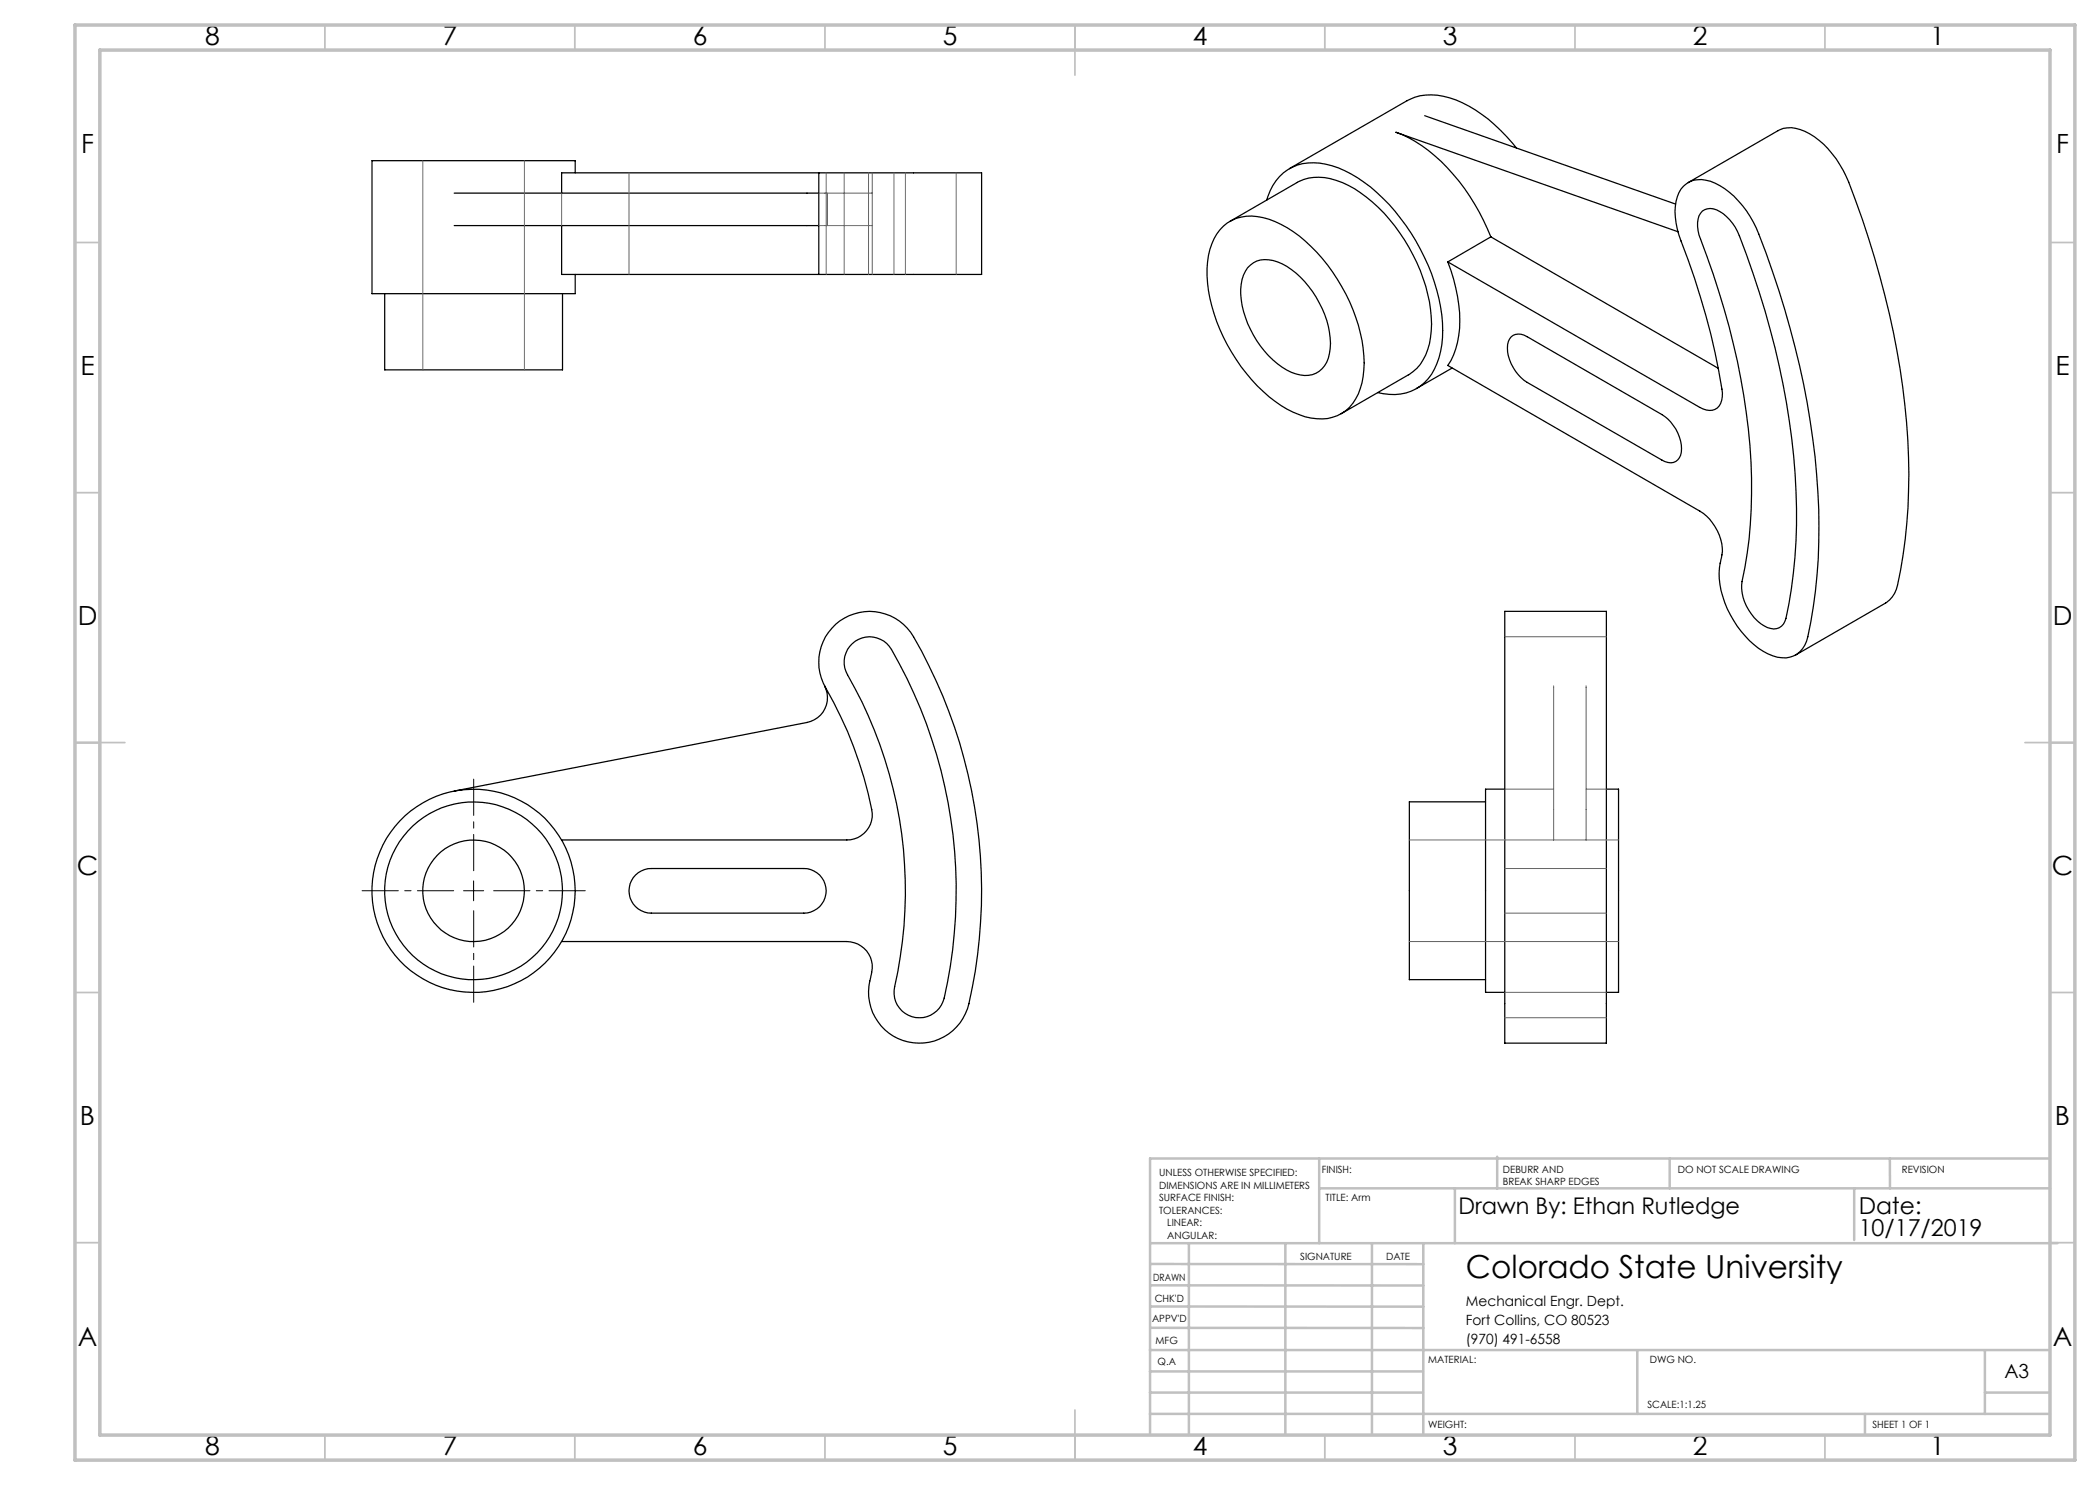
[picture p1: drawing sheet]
<svg xmlns="http://www.w3.org/2000/svg" width="420mm" height="297mm" viewBox="0 0 420 297" stroke-linecap="round" stroke-linejoin="round" font-family="sans-serif">
<path d="M90.7 178.1h-18.3M94.7 174.1v-18.3M98.7 178.1h18.4M94.7 182.1v18.4" fill="none" stroke="#000" stroke-width=".2" stroke-dasharray="15.2 1.3 1.3 1.3" stroke-dashoffset="8"/>
<path d="M92.7 178.1h4M94.7 176.2v4" fill="none" stroke="#000" stroke-width=".2"/>
<g fill="none" stroke="#c0c0c0" stroke-width=".35">
<path d="M65 5v5M115 5v5M165 5v5M215 5v10M265 5v5M315 5v5M365 5v5M15 48.5h5M410 48.5h5M15 98.5h5M410 98.5h5M15 148.5h10"/>
<path d="M405 148.5h10M15 198.5h5M410 198.5h5M15 248.5h5M410 248.5h5M65 287v5M115 287v5M165 287v5M215 282v10M265 287v5M315 287v5M365 287v5"/>
</g>
<g fill="none" stroke="#c0c0c0" stroke-width=".5">
<path d="M263.8 231.7v16.9M263.8 237.7h146.2M291 237.7v10.9M299.4 231.3v6.4M333.9 231.7v6M370.8 237.7v10.3M378 231.7v6M410 231.7h-180v55.2M230.1 248.6h181.4M230.1 257.1h54.6M230.1 252.8h54.6M237.8 248.8v38.2"/>
<path d="M257.1 248.6v38.2M274.4 248.8v38.2M284.7 248.6v38.2M230 278.5h54.6M230 274.3h54.6M230 270h180M230 265.6h54.7M230.1 261.3h54.6M327.4 270v12.8M397 278.5h13M397 270v12.8M230 282.8h180"/>
<path d="M373 282.8v4.2"/>
</g>
<path d="M15 5h400v287h-400zM20 10h390v277h-390z" fill="none" stroke="#c0c0c0" stroke-width=".7"/>
<g fill="none" stroke="#000" stroke-width=".25">
<path d="M90.8 38.6h73M115 34.6v-2.5h-40.6v26.6h40.6v-3.8M163.8 34.6h32.5v20.3h-32.5M163.8 34.6v20.3M163.8 34.6h-51.5v4M284.9 23.1l50.2 17.7M303.3 29.6a28.9 28.9 0 0 0-13.4-10 10.7 10.7 0 0 0-8.5 .5l-23.5 13.6M337.6 36.5l18-10.4a5.7 5.7 0 0 1 5.4 .2 18.6 18.6 0 0 1 8.7 10.1 166.1 166.1 0 0 1 12.1 58.5 97.6 97.6 0 0 1-2.5 23 5.3 5.3 0 0 1-2.2 2.7l-17.9 10.4M76.9 58.7v15.3h35.6v-15.3M90.8 45.1h73M112.3 45.1v9.8h51.5M244.7 45.2a8.8 8.8 0 0 1 9.1-1.4 28 28 0 0 1 13.6 12 31.3 31.3 0 0 1 5.4 18.1 10.5 10.5 0 0 1-4.5 8.8 9.6 9.6 0 0 1-8.4 .2 27.1 27.1 0 0 1-12.6-11 32.7 32.7 0 0 1-5.9-18.2 12 12 0 0 1 3.3-8.5z"/>
<path d="M246 44.3l13.5-7.8a9.9 9.9 0 0 1 9 0 30.3 30.3 0 0 1 13.3 13 30.6 30.6 0 0 1 4.4 16.7 10.3 10.3 0 0 1-4.5 8.8l-13.5 7.8M249.5 53.5a5 5 0 0 1 6-1.1 17.6 17.6 0 0 1 8.9 9.3 13.7 13.7 0 0 1 1 10.7 4.8 4.8 0 0 1-6.2 2.4 16.7 16.7 0 0 1-9.1-8.9 14.3 14.3 0 0 1-1.4-10.9zM253.3 40a9.5 9.5 0 0 1 11.8-7.2 25.6 25.6 0 0 1 12.7 8.1 41.3 41.3 0 0 1 10.7 23.7 16.4 16.4 0 0 1-2.9 11.1 9.5 9.5 0 0 1-10 2.8M289.6 52.4l50.4 29.1a2.88 2.88 0 0 0 3.9-.3 4.4 4.4 0 0 0 .5-3.4 148.2 148.2 0 0 0-8.6-30.8 11.1 11.1 0 0 1 .4-9.2 4.9 4.9 0 0 1 5.9-1.5 17.1 17.1 0 0 1 9.2 9.3 168.5 168.5 0 0 1 12.4 56.2 101.7 101.7 0 0 1-2.4 26.4 4.9 4.9 0 0 1-6.8 3 16.9 16.9 0 0 1-8.5-8.3 15.5 15.5 0 0 1-1.9-10.7l.1-.2a7.4 7.4 0 0 0-1.2-6.7 8.4 8.4 0 0 0-3-3.1l-50.4-29.1a17.3 17.3 0 0 0 2.1-12.2 36.8 36.8 0 0 0-2.1-8.5zM298.2 47.4l45.4 26.3M298.2 47.4l-8.6 5M335.6 46.4l-56.4-19.9a29.3 29.3 0 0 1 12.6 9.8l2.1 2.9a44.8 44.8 0 0 1 4.3 8.2M340.5 42.2a2.96 2.96 0 0 1 3.5 .1 9.5 9.5 0 0 1 3.9 4.9 159.3 159.3 0 0 1 11.4 54.4 91.1 91.1 0 0 1-2.3 22.7 2.45 2.45 0 0 1-3.5 1.2 9.5 9.5 0 0 1-5.1-9.2 100 100 0 0 0 .4-37.2 161.5 161.5 0 0 0-9-32.1 4.9 4.9 0 0 1 .7-4.8zM290.4 73.6l-7.1 4.1M302.2 67.4a2.6 2.6 0 0 1 3.2-.1l27 15.6a8.1 8.1 0 0 1 3.7 8.1 2.32 2.32 0 0 1-3.7 1l-27-15.5a8.2 8.2 0 0 1-3.7-8.2zM164.9 137.2a5.1 5.1 0 0 1-3.5 7.3l-70.6 13.7M170.5 128.7a5.1 5.1 0 0 1 7.8 1.2 96.2 96.2 0 0 1 10.3 70.4 5.1 5.1 0 0 1-6.2 3 5.1 5.1 0 0 1-3.5-6 86.8 86.8 0 0 0-9.7-63 5 5 0 0 1 1.3-5.6z"/>
<path d="M301 122.3h20.3v86.3h-20.3zM301 157.8h-3.9v40.7h3.9M321.3 157.8h2.4v40.7h-2.4M112.3 168h57.1a5 5 0 0 0 4.9-6.1 83.2 83.2 0 0 0-9.7-25.3 10.2 10.2 0 0 1 4.7-13.2 10.2 10.2 0 0 1 13.4 3.9 101.5 101.5 0 0 1 10.8 74.5 10.2 10.2 0 0 1-13.1 6.2 10.2 10.2 0 0 1-6.1-13.1 5.1 5.1 0 0 0-4.9-6.6h-57.1M127.1 175a4.6 4.6 0 0 1 3.2-1.3h30.5a4.5 4.5 0 0 1 4.4 4.5 4.5 4.5 0 0 1-4.4 4.4h-30.5a4.5 4.5 0 0 1-4.2-2.7 4.5 4.5 0 0 1 1-4.9zM297.1 160.4h-15.2v35.5h15.2"/>
<circle cx="94.7" cy="178.2" r="17.8"/>
<circle cx="94.7" cy="178.2" r="10.2"/>
<circle cx="94.7" cy="178.2" r="20.3"/>
</g>
<g fill="none" stroke="#676767" stroke-width=".2">
<path d="M84.6 32.1v41.9M104.9 32.1v41.9M112.3 38.6v6.5M125.8 34.6v20.3M163.8 38.6h10.6M165.2 34.6v20.3M165.5 38.6v6.5M168.8 34.6v20.3M173.7 34.6v20.3M174.4 34.6v20.3M178.8 34.6v20.3M181.1 34.6v20.3"/>
<path d="M191.2 34.6v20.3M163.8 45.1h10.6M301 127.3h20.3M310.7 137.2v30.8M317.2 137.2v30.8M301 157.8h9.7M317.2 157.8h4.1M281.9 168h41.8M301 173.7h20.3M281.9 188.3h41.8M301 182.6h20.3M301 198.5h20.3"/>
<path d="M301 203.5h20.3"/>
</g>
<text font-size="6.3" x="293.2" y="255.5">Colorado State University</text>
<g font-size="5.3">
<text x="41" y="8.9">8</text>
<text x="88.5" y="8.9">7</text>
<text x="138.5" y="8.9">6</text>
<text x="188.5" y="8.9">5</text>
<text x="238.5" y="8.9">4</text>
<text x="288.5" y="8.9">3</text>
<text x="338.5" y="8.9">2</text>
<text x="386" y="8.9">1</text>
<text x="16.2" y="30.7">F</text>
<text x="411.2" y="30.7">F</text>
<text x="16.1" y="74.9">E</text>
<text x="411.1" y="74.9">E</text>
<text x="15.5" y="124.9">D</text>
<text x="410.5" y="124.9">D</text>
<text x="15.4" y="174.9">C</text>
<text x="410.4" y="174.9">C</text>
<text x="16" y="224.9">B</text>
<text x="411" y="224.9">B</text>
<text x="15.5" y="269.2">A</text>
<text x="410.5" y="269.2">A</text>
<text x="41" y="290.9">8</text>
<text x="88.5" y="290.9">7</text>
<text x="138.5" y="290.9">6</text>
<text x="188.5" y="290.9">5</text>
<text x="238.5" y="290.9">4</text>
<text x="288.5" y="290.9">3</text>
<text x="338.5" y="290.9">2</text>
<text x="386" y="290.9">1</text>
</g>
<g font-size="4.7">
<text x="371.7" y="242.7">Date:</text>
<text x="371.7" y="247.3">10/17/2019</text>
</g>
<text font-size="4.6" x="291.7" y="242.7">Drawn By: Ethan Rutledge</text>
<text font-size="3.9" x="400.9" y="275.5">A3</text>
<g font-size="2.8">
<text x="293.2" y="261.1">Mechanical Engr. Dept.</text>
<text x="293.2" y="264.9">Fort Collins, CO 80523</text>
<text x="293.2" y="268.7">(970) 491-6558</text>
</g>
<g font-size="2">
<text x="231.8" y="235.2">UNLESS OTHERWISE SPECIFIED:</text>
<text x="231.8" y="237.7">DIMENSIONS ARE IN MILLIMETERS</text>
<text x="264.4" y="234.6">FINISH:</text>
<text x="300.6" y="234.6">DEBURR AND</text>
<text x="300.6" y="237.1">BREAK SHARP EDGES</text>
<text x="335.6" y="234.6">DO NOT SCALE DRAWING</text>
<text x="380.4" y="234.6">REVISION</text>
<text x="231.8" y="240.2">SURFACE FINISH:</text>
<text x="231.8" y="242.7">TOLERANCES:</text>
<text x="233.4" y="245.2">LINEAR:</text>
<text x="265.1" y="240.2">TITLE: Arm</text>
<text x="233.5" y="247.7">ANGULAR:</text>
<text x="260" y="251.9">SIGNATURE</text>
<text x="277.2" y="251.9">DATE</text>
<text x="230.6" y="256.1">DRAWN</text>
<text x="230.9" y="260.3">CHK'D</text>
<text x="230.4" y="264.4">APPV'D</text>
<text x="231.1" y="268.8">MFG</text>
<text x="231.5" y="273">Q.A</text>
<text x="285.6" y="272.5">MATERIAL:</text>
<text x="330" y="272.5">DWG NO.</text>
<text x="329.5" y="281.7">SCALE:1:1.25</text>
<text x="285.6" y="285.5">WEIGHT:</text>
<text x="374.5" y="285.6">SHEET 1 OF 1</text>
</g>
</svg>
